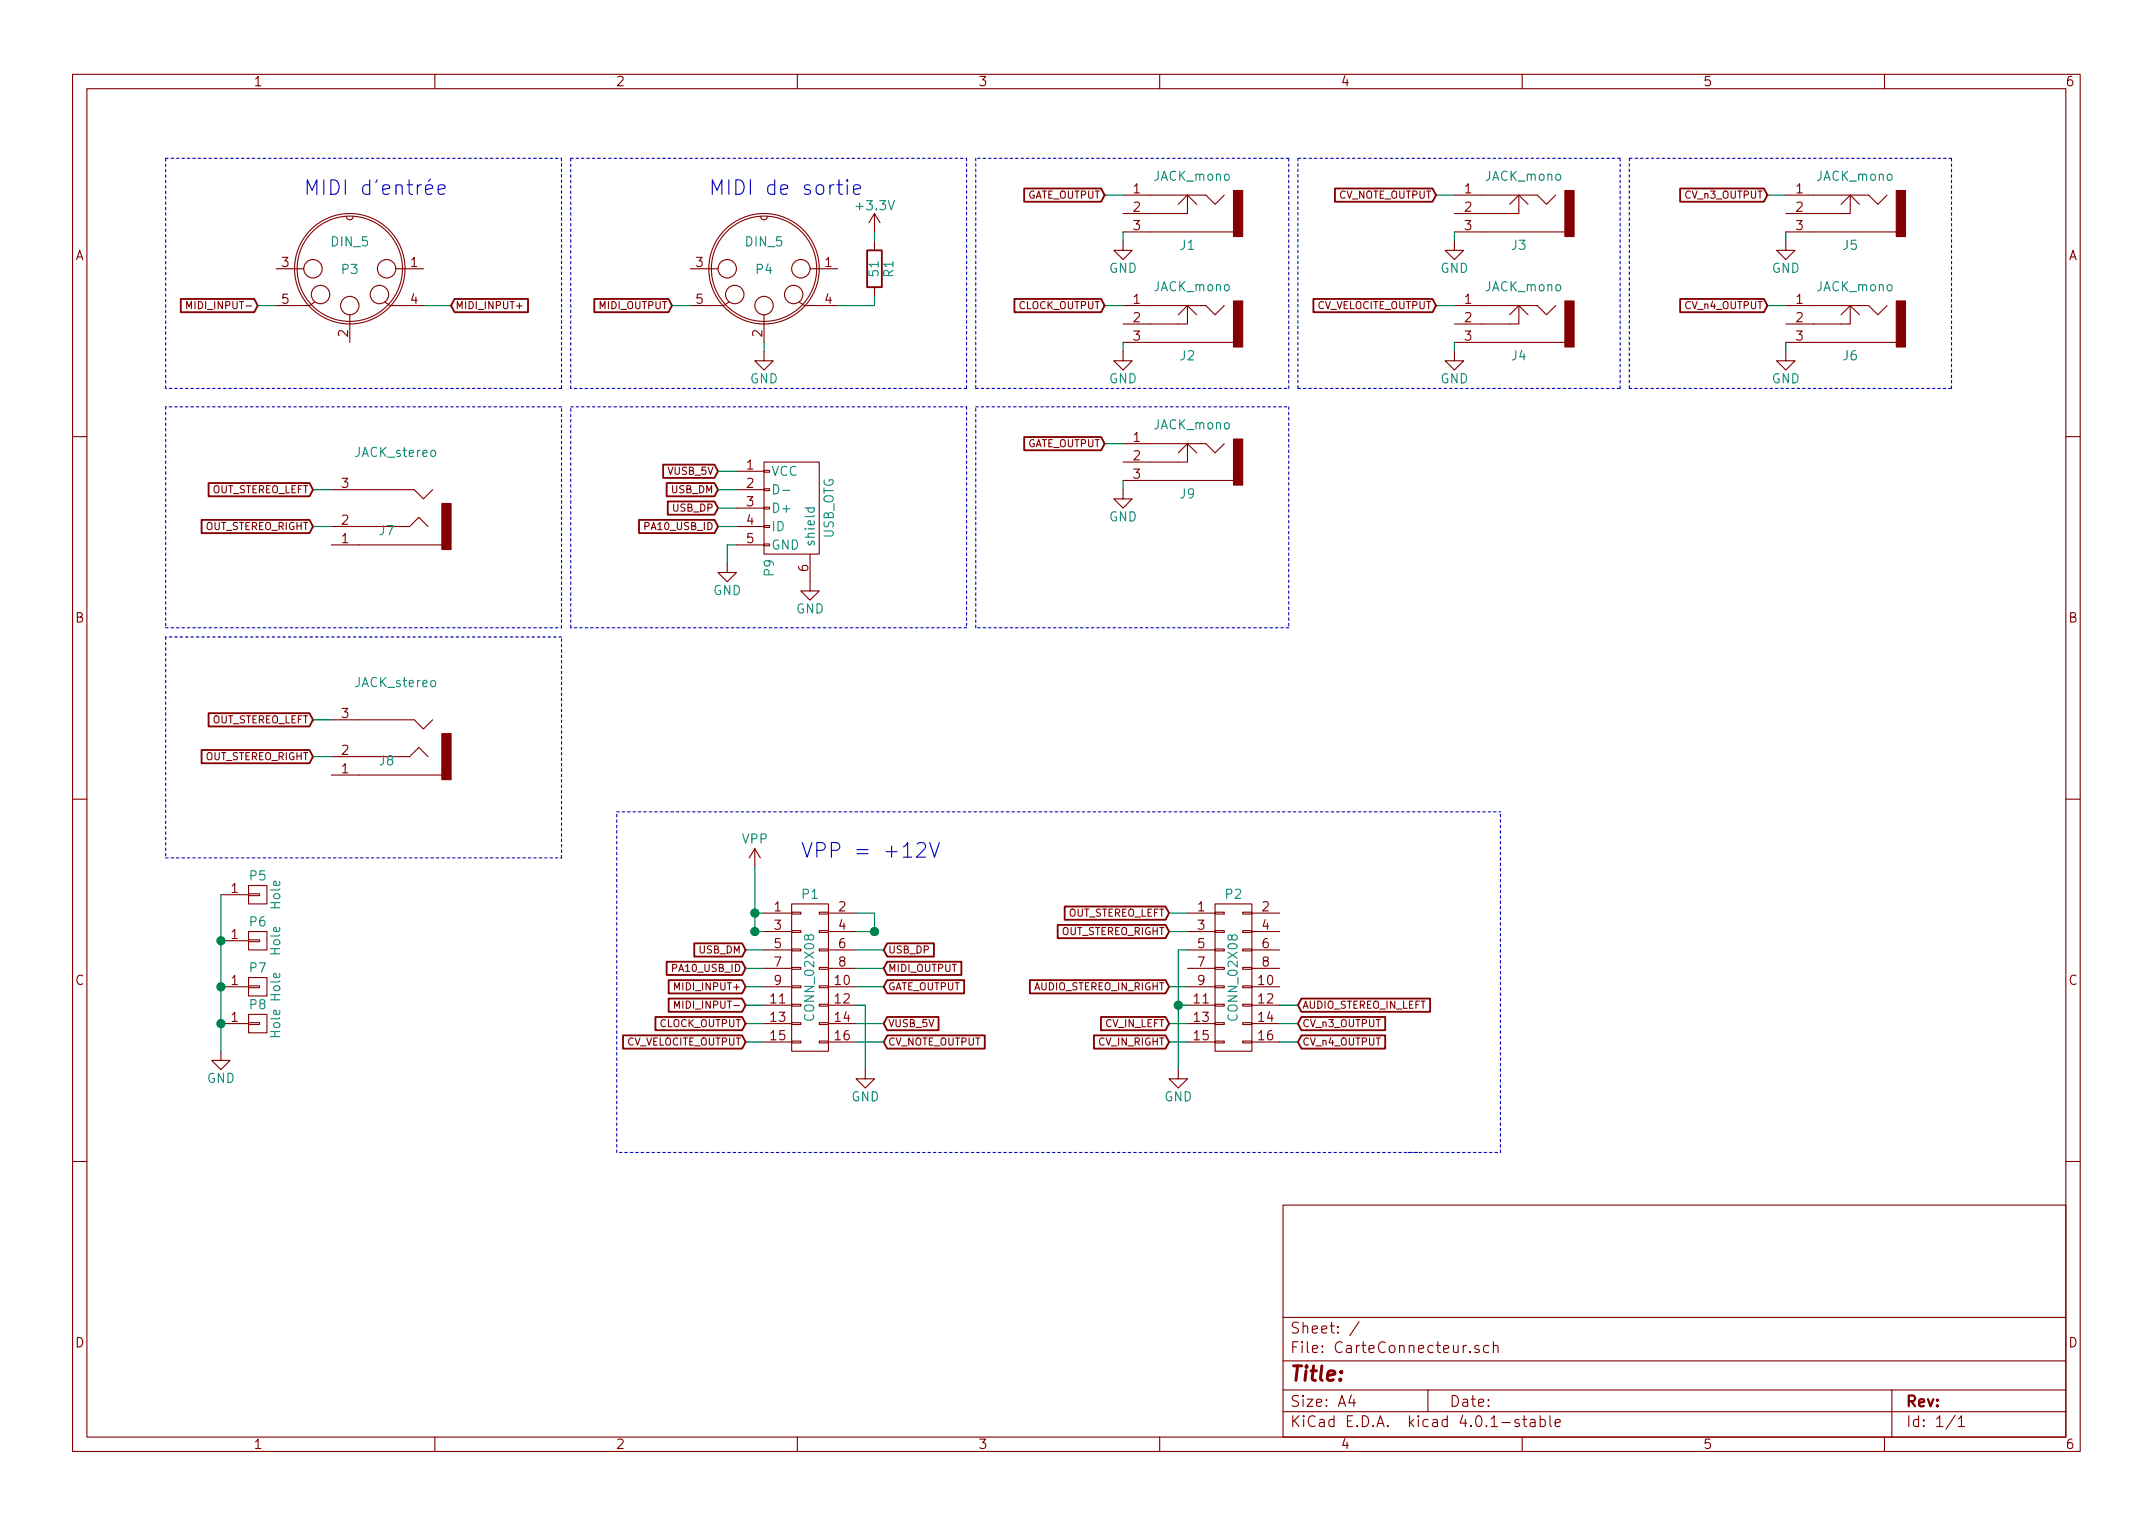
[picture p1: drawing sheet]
EESchema Schematic File Version 2
LIBS:power
LIBS:device
LIBS:transistors
LIBS:conn
LIBS:linear
LIBS:regul
LIBS:74xx
LIBS:cmos4000
LIBS:adc-dac
LIBS:memory
LIBS:xilinx
LIBS:microcontrollers
LIBS:dsp
LIBS:microchip
LIBS:analog_switches
LIBS:motorola
LIBS:texas
LIBS:intel
LIBS:audio
LIBS:interface
LIBS:digital-audio
LIBS:philips
LIBS:display
LIBS:cypress
LIBS:siliconi
LIBS:opto
LIBS:atmel
LIBS:contrib
LIBS:valves
LIBS:AUDIO-JACK-3
LIBS:LIB_MPE_BOARD
LIBS:MACE_LIB
LIBS:CarteConnecteur-cache
EELAYER 25 0
EELAYER END
$Descr A4 11693 8268
encoding utf-8
Sheet 1 1
Title ""
Date ""
Rev ""
Comp ""
Comment1 ""
Comment2 ""
Comment3 ""
Comment4 ""
$EndDescr
$Comp
L CONN_02X08 P1
U 1 1
P 4400 5300
F 0 "P1" H 4400 5750 50  0000 C CNN
F 1 "CONN_02X08" V 4400 5300 50  0000 C CNN
F 2 "Pin_Headers:Pin_Header_Straight_2x08_Pitch2.54mm" H 4400 4100 50  0001 C CNN
F 3 "" H 4400 4100 50  0000 C CNN
F 4 "Value" H 4400 5300 60  0001 C CNN "Réf fab"
F 5 "Value" H 4400 5300 60  0001 C CNN "Code commande"
F 6 "Farnell" H 4400 5300 60  0001 C CNN "Distributeur"
F 7 "0.0" H 4400 5300 60  0001 C CNN "Prix"
	1    4400 5300
	1    0    0    -1  
$EndComp
$Comp
L CONN_02X08 P2
U 1 1
P 6700 5300
F 0 "P2" H 6700 5750 50  0000 C CNN
F 1 "CONN_02X08" V 6700 5300 50  0000 C CNN
F 2 "Pin_Headers:Pin_Header_Straight_2x08_Pitch2.54mm" H 6700 4100 50  0001 C CNN
F 3 "" H 6700 4100 50  0000 C CNN
F 4 "Value" H 6700 5300 60  0001 C CNN "Réf fab"
F 5 "Value" H 6700 5300 60  0001 C CNN "Code commande"
F 6 "Farnell" H 6700 5300 60  0001 C CNN "Distributeur"
F 7 "0.0" H 6700 5300 60  0001 C CNN "Prix"
	1    6700 5300
	1    0    0    -1  
$EndComp
$Comp
L VPP #PWR01
U 1 1
P 4100 4700
F 0 "#PWR01" H 4100 4550 50  0001 C CNN
F 1 "VPP" H 4100 4850 50  0000 C CNN
F 2 "" H 4100 4700 50  0000 C CNN
F 3 "" H 4100 4700 50  0000 C CNN
	1    4100 4700
	1    0    0    -1  
$EndComp
Text GLabel 4050 5150 0    39   Input ~ 0
USB_DM
Text GLabel 4050 5250 0    39   Input ~ 0
PA10_USB_ID
Text GLabel 4050 5350 0    39   Input ~ 0
MIDI_INPUT+
Text GLabel 4050 5450 0    39   Input ~ 0
MIDI_INPUT-
Text GLabel 4800 5650 2    39   Input ~ 0
CV_NOTE_OUTPUT
$Comp
L GND #PWR02
U 1 1
P 4700 5800
F 0 "#PWR02" H 4700 5550 50  0001 C CNN
F 1 "GND" H 4700 5650 50  0000 C CNN
F 2 "" H 4700 5800 50  0000 C CNN
F 3 "" H 4700 5800 50  0000 C CNN
	1    4700 5800
	1    0    0    -1  
$EndComp
Text GLabel 4800 5150 2    39   Input ~ 0
USB_DP
Text GLabel 4800 5250 2    39   Input ~ 0
MIDI_OUTPUT
Text GLabel 6350 4950 0    39   Input ~ 0
OUT_STEREO_LEFT
Text GLabel 6350 5050 0    39   Input ~ 0
OUT_STEREO_RIGHT
Wire Wire Line
	4100 4950 4150 4950
Wire Wire Line
	4100 5050 4150 5050
Connection ~ 4100 5050
Connection ~ 4100 4950
Wire Wire Line
	4750 4950 4650 4950
Wire Wire Line
	4650 5050 4750 5050
Connection ~ 4750 5050
Wire Wire Line
	4150 5250 4050 5250
Wire Wire Line
	4050 5350 4150 5350
Wire Wire Line
	4150 5450 4050 5450
Wire Wire Line
	4150 5550 4050 5550
Wire Wire Line
	4050 5650 4150 5650
Wire Wire Line
	4800 5150 4650 5150
Wire Wire Line
	4800 5250 4650 5250
Wire Wire Line
	6450 4950 6350 4950
Wire Wire Line
	6350 5050 6450 5050
Wire Wire Line
	2300 1650 2450 1650
Text GLabel 2450 1650 2    39   Input ~ 0
MIDI_INPUT+
Text GLabel 1400 1650 0    39   Input ~ 0
MIDI_INPUT-
Wire Wire Line
	1500 1650 1400 1650
Text Notes 1650 1050 0    79   ~ 0
MIDI d'entrée
Wire Notes Line
	900  850  3050 850 
Wire Notes Line
	3050 850  3050 2100
Wire Notes Line
	3050 2100 900  2100
Wire Notes Line
	900  2100 900  850 
$Comp
L DIN_5 P4
U 1 1
P 4150 1450
F 0 "P4" H 4150 1450 50  0000 C CNN
F 1 "DIN_5" H 4150 1300 50  0000 C CNN
F 2 "lib_robot:SD-50BV" H 4150 1450 50  0001 C CNN
F 3 "" H 4150 1450 50  0000 C CNN
F 4 "SD-50BV" H 4150 1450 60  0001 C CNN "Réf fab"
F 5 "CP-3150-ND" H 4150 1450 60  0001 C CNN "Code commande"
F 6 "Digikey" H 4150 1450 60  0001 C CNN "Distributeur"
F 7 "1.35" H 4150 1450 60  0001 C CNN "Prix"
	1    4150 1450
	-1   0    0    1   
$EndComp
Text Notes 3850 1050 0    79   ~ 0
MIDI de sortie
Wire Notes Line
	3100 850  5250 850 
Wire Notes Line
	5250 850  5250 2100
Wire Notes Line
	5250 2100 3100 2100
Wire Notes Line
	3100 2100 3100 850 
Text GLabel 3650 1650 0    39   Input ~ 0
MIDI_OUTPUT
Wire Wire Line
	3750 1650 3650 1650
Wire Wire Line
	4150 1850 4150 1900
$Comp
L GND #PWR03
U 1 1
P 4150 1900
F 0 "#PWR03" H 4150 1650 50  0001 C CNN
F 1 "GND" H 4150 1750 50  0000 C CNN
F 2 "" H 4150 1900 50  0000 C CNN
F 3 "" H 4150 1900 50  0000 C CNN
	1    4150 1900
	1    0    0    -1  
$EndComp
Wire Wire Line
	4550 1650 4750 1650
$Comp
L R R1
U 1 1
P 4750 1450
F 0 "R1" V 4830 1450 50  0000 C CNN
F 1 "51" V 4750 1450 50  0000 C CNN
F 2 "Resistors_SMD:R_0805" V 4680 1450 50  0001 C CNN
F 3 "" H 4750 1450 50  0000 C CNN
	1    4750 1450
	1    0    0    -1  
$EndComp
Wire Wire Line
	4750 1650 4750 1600
Wire Wire Line
	4750 1300 4750 1250
$Comp
L +3.3V #PWR04
U 1 1
P 4750 1250
F 0 "#PWR04" H 4750 1100 50  0001 C CNN
F 1 "+3.3V" H 4750 1390 50  0000 C CNN
F 2 "" H 4750 1250 50  0000 C CNN
F 3 "" H 4750 1250 50  0000 C CNN
	1    4750 1250
	1    0    0    -1  
$EndComp
Wire Notes Line
	3350 4400 8150 4400
Wire Notes Line
	7700 6250 3350 6250
Wire Notes Line
	3350 6250 3350 4400
$Comp
L JACK_mono J1
U 1 1
P 6450 1200
F 0 "J1" H 6450 1075 50  0000 C CNN
F 1 "JACK_mono" H 6475 1450 50  0000 C CNN
F 2 "lib_robot:PJ-301B" H 6550 1250 50  0001 C CNN
F 3 "" H 6550 1250 50  0000 C CNN
F 4 "PJ-301B" H 6450 1200 60  0001 C CNN "Réf fab"
F 5 "Value" H 6450 1200 60  0001 C CNN "Code commande"
F 6 "Farnell" H 6450 1200 60  0001 C CNN "Distributeur"
F 7 "0.0" H 6450 1200 60  0001 C CNN "Prix"
	1    6450 1200
	1    0    0    -1  
$EndComp
Wire Wire Line
	6100 1250 6100 1300
$Comp
L GND #PWR05
U 1 1
P 6100 1300
F 0 "#PWR05" H 6100 1050 50  0001 C CNN
F 1 "GND" H 6100 1150 50  0000 C CNN
F 2 "" H 6100 1300 50  0000 C CNN
F 3 "" H 6100 1300 50  0000 C CNN
	1    6100 1300
	1    0    0    -1  
$EndComp
Wire Wire Line
	6100 1050 6000 1050
Text GLabel 6000 1050 0    39   Input ~ 0
GATE_OUTPUT
$Comp
L JACK_mono J2
U 1 1
P 6450 1800
F 0 "J2" H 6450 1675 50  0000 C CNN
F 1 "JACK_mono" H 6475 2050 50  0000 C CNN
F 2 "lib_robot:PJ-301B" H 6550 1850 50  0001 C CNN
F 3 "" H 6550 1850 50  0000 C CNN
F 4 "PJ-301B" H 6450 1800 60  0001 C CNN "Réf fab"
F 5 "Value" H 6450 1800 60  0001 C CNN "Code commande"
F 6 "Farnell" H 6450 1800 60  0001 C CNN "Distributeur"
F 7 "0.0" H 6450 1800 60  0001 C CNN "Prix"
	1    6450 1800
	1    0    0    -1  
$EndComp
Wire Wire Line
	6100 1850 6100 1900
$Comp
L GND #PWR06
U 1 1
P 6100 1900
F 0 "#PWR06" H 6100 1650 50  0001 C CNN
F 1 "GND" H 6100 1750 50  0000 C CNN
F 2 "" H 6100 1900 50  0000 C CNN
F 3 "" H 6100 1900 50  0000 C CNN
	1    6100 1900
	1    0    0    -1  
$EndComp
Wire Wire Line
	6100 1650 6000 1650
Text GLabel 6000 1650 0    39   Input ~ 0
CLOCK_OUTPUT
Wire Notes Line
	5300 850  5300 2100
Wire Notes Line
	5300 2100 7000 2100
Wire Notes Line
	7000 2100 7000 850 
Wire Notes Line
	7000 850  5300 850 
$Comp
L JACK_mono J3
U 1 1
P 8250 1200
F 0 "J3" H 8250 1075 50  0000 C CNN
F 1 "JACK_mono" H 8275 1450 50  0000 C CNN
F 2 "lib_robot:PJ-301B" H 8350 1250 50  0001 C CNN
F 3 "" H 8350 1250 50  0000 C CNN
F 4 "PJ-301B" H 8250 1200 60  0001 C CNN "Réf fab"
F 5 "Value" H 8250 1200 60  0001 C CNN "Code commande"
F 6 "Farnell" H 8250 1200 60  0001 C CNN "Distributeur"
F 7 "0.0" H 8250 1200 60  0001 C CNN "Prix"
	1    8250 1200
	1    0    0    -1  
$EndComp
Wire Wire Line
	7900 1250 7900 1300
$Comp
L GND #PWR07
U 1 1
P 7900 1300
F 0 "#PWR07" H 7900 1050 50  0001 C CNN
F 1 "GND" H 7900 1150 50  0000 C CNN
F 2 "" H 7900 1300 50  0000 C CNN
F 3 "" H 7900 1300 50  0000 C CNN
	1    7900 1300
	1    0    0    -1  
$EndComp
Wire Wire Line
	7900 1050 7800 1050
Text GLabel 7800 1050 0    39   Input ~ 0
CV_NOTE_OUTPUT
$Comp
L JACK_mono J4
U 1 1
P 8250 1800
F 0 "J4" H 8250 1675 50  0000 C CNN
F 1 "JACK_mono" H 8275 2050 50  0000 C CNN
F 2 "lib_robot:PJ-301B" H 8350 1850 50  0001 C CNN
F 3 "" H 8350 1850 50  0000 C CNN
F 4 "PJ-301B" H 8250 1800 60  0001 C CNN "Réf fab"
F 5 "Value" H 8250 1800 60  0001 C CNN "Code commande"
F 6 "Farnell" H 8250 1800 60  0001 C CNN "Distributeur"
F 7 "0.0" H 8250 1800 60  0001 C CNN "Prix"
	1    8250 1800
	1    0    0    -1  
$EndComp
Wire Wire Line
	7900 1850 7900 1900
$Comp
L GND #PWR08
U 1 1
P 7900 1900
F 0 "#PWR08" H 7900 1650 50  0001 C CNN
F 1 "GND" H 7900 1750 50  0000 C CNN
F 2 "" H 7900 1900 50  0000 C CNN
F 3 "" H 7900 1900 50  0000 C CNN
	1    7900 1900
	1    0    0    -1  
$EndComp
Wire Wire Line
	7900 1650 7800 1650
Text GLabel 7800 1650 0    39   Input ~ 0
CV_VELOCITE_OUTPUT
Wire Notes Line
	7050 850  7050 2100
Wire Notes Line
	7050 2100 8800 2100
Wire Notes Line
	8800 2100 8800 850 
Wire Notes Line
	8800 850  7050 850 
$Comp
L JACK_mono J5
U 1 1
P 10050 1200
F 0 "J5" H 10050 1075 50  0000 C CNN
F 1 "JACK_mono" H 10075 1450 50  0000 C CNN
F 2 "lib_robot:PJ-301B" H 10150 1250 50  0001 C CNN
F 3 "" H 10150 1250 50  0000 C CNN
F 4 "PJ-301B" H 10050 1200 60  0001 C CNN "Réf fab"
F 5 "Value" H 10050 1200 60  0001 C CNN "Code commande"
F 6 "Farnell" H 10050 1200 60  0001 C CNN "Distributeur"
F 7 "0.0" H 10050 1200 60  0001 C CNN "Prix"
	1    10050 1200
	1    0    0    -1  
$EndComp
Wire Wire Line
	9700 1250 9700 1300
$Comp
L GND #PWR09
U 1 1
P 9700 1300
F 0 "#PWR09" H 9700 1050 50  0001 C CNN
F 1 "GND" H 9700 1150 50  0000 C CNN
F 2 "" H 9700 1300 50  0000 C CNN
F 3 "" H 9700 1300 50  0000 C CNN
	1    9700 1300
	1    0    0    -1  
$EndComp
Wire Wire Line
	9700 1050 9600 1050
Text GLabel 9600 1050 0    39   Input ~ 0
CV_n3_OUTPUT
$Comp
L JACK_mono J6
U 1 1
P 10050 1800
F 0 "J6" H 10050 1675 50  0000 C CNN
F 1 "JACK_mono" H 10075 2050 50  0000 C CNN
F 2 "lib_robot:PJ-301B" H 10150 1850 50  0001 C CNN
F 3 "" H 10150 1850 50  0000 C CNN
F 4 "PJ-301B" H 10050 1800 60  0001 C CNN "Réf fab"
F 5 "Value" H 10050 1800 60  0001 C CNN "Code commande"
F 6 "Farnell" H 10050 1800 60  0001 C CNN "Distributeur"
F 7 "0.0" H 10050 1800 60  0001 C CNN "Prix"
	1    10050 1800
	1    0    0    -1  
$EndComp
Wire Wire Line
	9700 1850 9700 1900
$Comp
L GND #PWR010
U 1 1
P 9700 1900
F 0 "#PWR010" H 9700 1650 50  0001 C CNN
F 1 "GND" H 9700 1750 50  0000 C CNN
F 2 "" H 9700 1900 50  0000 C CNN
F 3 "" H 9700 1900 50  0000 C CNN
	1    9700 1900
	1    0    0    -1  
$EndComp
Wire Wire Line
	9700 1650 9600 1650
Text GLabel 9600 1650 0    39   Input ~ 0
CV_n4_OUTPUT
Wire Notes Line
	8850 850  8850 2100
Wire Notes Line
	8850 2100 10600 2100
Wire Notes Line
	10600 2100 10600 850 
Wire Notes Line
	10600 850  8850 850 
$Comp
L JACK_stereo J7
U 1 1
P 2100 2750
F 0 "J7" H 2100 2625 50  0000 C CNN
F 1 "JACK_stereo" H 2150 3050 50  0000 C CNN
F 2 "lib_robot:PJ301CM" H 2200 2875 50  0001 C CNN
F 3 "" H 2200 2875 50  0000 C CNN
F 4 "PJ301CM" H 2100 2750 60  0001 C CNN "Réf fab"
F 5 "Value" H 2100 2750 60  0001 C CNN "Code commande"
F 6 "www.thonk.co.uk" H 2100 2750 60  0001 C CNN "Distributeur"
F 7 "0.0" H 2100 2750 60  0001 C CNN "Prix"
	1    2100 2750
	1    0    0    -1  
$EndComp
Text GLabel 1700 2650 0    39   Input ~ 0
OUT_STEREO_LEFT
Text GLabel 1700 2850 0    39   Input ~ 0
OUT_STEREO_RIGHT
Wire Wire Line
	1800 2850 1700 2850
Wire Notes Line
	3050 2200 900  2200
Wire Notes Line
	900  2200 900  3400
Wire Notes Line
	900  3400 3050 3400
Wire Notes Line
	3050 3400 3050 2200
$Comp
L Hole P5
U 1 1
P 1400 4850
F 0 "P5" H 1400 4950 50  0000 C CNN
F 1 "Hole" V 1500 4850 50  0000 C CNN
F 2 "lib_robot:Hole_2.5mm" H 1400 4850 60  0001 C CNN
F 3 "" H 1400 4850 60  0000 C CNN
F 4 "Value" H 1400 4850 60  0001 C CNN "Réf fab"
F 5 "Value" H 1400 4850 60  0001 C CNN "Code commande"
F 6 "Farnell" H 1400 4850 60  0001 C CNN "Distributeur"
F 7 "0.0" H 1400 4850 60  0001 C CNN "Prix"
	1    1400 4850
	1    0    0    -1  
$EndComp
$Comp
L Hole P6
U 1 1
P 1400 5100
F 0 "P6" H 1400 5200 50  0000 C CNN
F 1 "Hole" V 1500 5100 50  0000 C CNN
F 2 "lib_robot:Hole_2.5mm" H 1400 5100 60  0001 C CNN
F 3 "" H 1400 5100 60  0000 C CNN
F 4 "Value" H 1400 5100 60  0001 C CNN "Réf fab"
F 5 "Value" H 1400 5100 60  0001 C CNN "Code commande"
F 6 "Farnell" H 1400 5100 60  0001 C CNN "Distributeur"
F 7 "0.0" H 1400 5100 60  0001 C CNN "Prix"
	1    1400 5100
	1    0    0    -1  
$EndComp
$Comp
L Hole P7
U 1 1
P 1400 5350
F 0 "P7" H 1400 5450 50  0000 C CNN
F 1 "Hole" V 1500 5350 50  0000 C CNN
F 2 "lib_robot:Hole_2.5mm" H 1400 5350 60  0001 C CNN
F 3 "" H 1400 5350 60  0000 C CNN
F 4 "Value" H 1400 5350 60  0001 C CNN "Réf fab"
F 5 "Value" H 1400 5350 60  0001 C CNN "Code commande"
F 6 "Farnell" H 1400 5350 60  0001 C CNN "Distributeur"
F 7 "0.0" H 1400 5350 60  0001 C CNN "Prix"
	1    1400 5350
	1    0    0    -1  
$EndComp
$Comp
L Hole P8
U 1 1
P 1400 5550
F 0 "P8" H 1400 5650 50  0000 C CNN
F 1 "Hole" V 1500 5550 50  0000 C CNN
F 2 "lib_robot:Hole_2.5mm" H 1400 5550 60  0001 C CNN
F 3 "" H 1400 5550 60  0000 C CNN
F 4 "Value" H 1400 5550 60  0001 C CNN "Réf fab"
F 5 "Value" H 1400 5550 60  0001 C CNN "Code commande"
F 6 "Farnell" H 1400 5550 60  0001 C CNN "Distributeur"
F 7 "0.0" H 1400 5550 60  0001 C CNN "Prix"
	1    1400 5550
	1    0    0    -1  
$EndComp
Wire Wire Line
	1200 4850 1200 5700
Connection ~ 1200 5100
Connection ~ 1200 5350
Connection ~ 1200 5550
$Comp
L GND #PWR011
U 1 1
P 1200 5700
F 0 "#PWR011" H 1200 5450 50  0001 C CNN
F 1 "GND" H 1200 5550 50  0000 C CNN
F 2 "" H 1200 5700 50  0000 C CNN
F 3 "" H 1200 5700 50  0000 C CNN
	1    1200 5700
	1    0    0    -1  
$EndComp
Text Notes 4350 4650 0    79   ~ 0
VPP = +12V
Wire Wire Line
	4650 5350 4800 5350
Text GLabel 4800 5350 2    39   Input ~ 0
GATE_OUTPUT
Wire Wire Line
	4750 5050 4750 4950
Wire Wire Line
	4100 4700 4100 5050
Wire Wire Line
	4650 5450 4700 5450
Wire Wire Line
	4700 5450 4700 5800
Wire Wire Line
	4800 5650 4650 5650
Wire Wire Line
	4150 5150 4050 5150
Text GLabel 4050 5550 0    39   Input ~ 0
CLOCK_OUTPUT
Text GLabel 4050 5650 0    39   Input ~ 0
CV_VELOCITE_OUTPUT
Wire Wire Line
	6450 5150 6400 5150
Wire Wire Line
	6400 5150 6400 5800
Wire Wire Line
	6450 5450 6400 5450
Connection ~ 6400 5450
$Comp
L GND #PWR012
U 1 1
P 6400 5800
F 0 "#PWR012" H 6400 5550 50  0001 C CNN
F 1 "GND" H 6400 5650 50  0000 C CNN
F 2 "" H 6400 5800 50  0000 C CNN
F 3 "" H 6400 5800 50  0000 C CNN
	1    6400 5800
	1    0    0    -1  
$EndComp
Text GLabel 7050 5550 2    39   Input ~ 0
CV_n3_OUTPUT
Text GLabel 7050 5650 2    39   Input ~ 0
CV_n4_OUTPUT
Text GLabel 7050 5450 2    39   Input ~ 0
AUDIO_STEREO_IN_LEFT
Wire Wire Line
	7050 5450 6950 5450
Wire Wire Line
	6950 5550 7050 5550
Wire Wire Line
	7050 5650 6950 5650
Text GLabel 6350 5350 0    39   Input ~ 0
AUDIO_STEREO_IN_RIGHT
Wire Wire Line
	6450 5350 6350 5350
Wire Wire Line
	6450 5550 6350 5550
Wire Wire Line
	6450 5650 6350 5650
Text GLabel 6350 5550 0    39   Input ~ 0
CV_IN_LEFT
Text GLabel 6350 5650 0    39   Input ~ 0
CV_IN_RIGHT
Wire Notes Line
	7650 6250 8150 6250
Wire Notes Line
	8150 6250 8150 4400
$Comp
L DIN_5 P3
U 1 1
P 1900 1450
F 0 "P3" H 1900 1450 50  0000 C CNN
F 1 "DIN_5" H 1900 1300 50  0000 C CNN
F 2 "lib_robot:SD-50BV" H 1900 1450 50  0001 C CNN
F 3 "" H 1900 1450 50  0000 C CNN
F 4 "SD-50BV" H 1900 1450 60  0001 C CNN "Réf fab"
F 5 "CP-3150-ND " H 1900 1450 60  0001 C CNN "Code commande"
F 6 "Digikey" H 1900 1450 60  0001 C CNN "Distributeur"
F 7 "1.35" H 1900 1450 60  0001 C CNN "Prix"
	1    1900 1450
	-1   0    0    1   
$EndComp
Wire Wire Line
	1800 2650 1700 2650
$Comp
L USB_OTG P9
U 1 1
P 4300 2750
F 0 "P9" H 4625 2625 50  0000 C CNN
F 1 "USB_OTG" H 4300 2950 50  0000 C CNN
F 2 "lib_robot:USB_Micro-B-verticale" V 4250 2650 50  0001 C CNN
F 3 "" V 4250 2650 50  0000 C CNN
F 4 "105133-0011 " H 4300 2750 60  0001 C CNN "Réf fab"
F 5 "2614949" H 4300 2750 60  0001 C CNN "Code commande"
F 6 "Farnell" H 4300 2750 60  0001 C CNN "Distributeur"
F 7 "0.0" H 4300 2750 60  0001 C CNN "Prix"
	1    4300 2750
	0    1    1    0   
$EndComp
Text GLabel 3900 2650 0    39   Input ~ 0
USB_DM
Text GLabel 3900 2750 0    39   Input ~ 0
USB_DP
Wire Wire Line
	4000 2650 3900 2650
Wire Wire Line
	3900 2750 4000 2750
Wire Wire Line
	4000 2950 3950 2950
Wire Wire Line
	3950 2950 3950 3050
$Comp
L GND #PWR013
U 1 1
P 3950 3050
F 0 "#PWR013" H 3950 2800 50  0001 C CNN
F 1 "GND" H 3950 2900 50  0000 C CNN
F 2 "" H 3950 3050 50  0000 C CNN
F 3 "" H 3950 3050 50  0000 C CNN
	1    3950 3050
	1    0    0    -1  
$EndComp
Text GLabel 3900 2850 0    39   Input ~ 0
PA10_USB_ID
Wire Wire Line
	4000 2850 3900 2850
$Comp
L JACK_stereo J8
U 1 1
P 2100 4000
F 0 "J8" H 2100 3875 50  0000 C CNN
F 1 "JACK_stereo" H 2150 4300 50  0000 C CNN
F 2 "lib_robot:PJ301CM" H 2200 4125 50  0001 C CNN
F 3 "" H 2200 4125 50  0000 C CNN
F 4 "PJ301CM" H 2100 4000 60  0001 C CNN "Réf fab"
F 5 "Value" H 2100 4000 60  0001 C CNN "Code commande"
F 6 "www.thonk.co.uk" H 2100 4000 60  0001 C CNN "Distributeur"
F 7 "0.0" H 2100 4000 60  0001 C CNN "Prix"
	1    2100 4000
	1    0    0    -1  
$EndComp
Text GLabel 1700 3900 0    39   Input ~ 0
OUT_STEREO_LEFT
Text GLabel 1700 4100 0    39   Input ~ 0
OUT_STEREO_RIGHT
Wire Wire Line
	1800 4100 1700 4100
Wire Notes Line
	3050 3450 900  3450
Wire Notes Line
	900  3450 900  4650
Wire Notes Line
	900  4650 3050 4650
Wire Notes Line
	3050 4650 3050 3450
Wire Wire Line
	1800 3900 1700 3900
$Comp
L JACK_mono J9
U 1 1
P 6450 2550
F 0 "J9" H 6450 2425 50  0000 C CNN
F 1 "JACK_mono" H 6475 2800 50  0000 C CNN
F 2 "lib_robot:PJ-301B" H 6550 2600 50  0001 C CNN
F 3 "" H 6550 2600 50  0000 C CNN
F 4 "PJ-301B" H 6450 2550 60  0001 C CNN "Réf fab"
F 5 "Value" H 6450 2550 60  0001 C CNN "Code commande"
F 6 "Farnell" H 6450 2550 60  0001 C CNN "Distributeur"
F 7 "0.0" H 6450 2550 60  0001 C CNN "Prix"
	1    6450 2550
	1    0    0    -1  
$EndComp
Wire Wire Line
	6100 2600 6100 2650
$Comp
L GND #PWR014
U 1 1
P 6100 2650
F 0 "#PWR014" H 6100 2400 50  0001 C CNN
F 1 "GND" H 6100 2500 50  0000 C CNN
F 2 "" H 6100 2650 50  0000 C CNN
F 3 "" H 6100 2650 50  0000 C CNN
	1    6100 2650
	1    0    0    -1  
$EndComp
Wire Wire Line
	6100 2400 6000 2400
Text GLabel 6000 2400 0    39   Input ~ 0
GATE_OUTPUT
Wire Notes Line
	3100 2200 5250 2200
Wire Notes Line
	5250 2200 5250 3400
Wire Notes Line
	5250 3400 3100 3400
Wire Notes Line
	3100 3400 3100 2200
Text GLabel 4800 5550 2    39   Input ~ 0
VUSB_5V
Wire Wire Line
	4800 5550 4650 5550
Text GLabel 3900 2550 0    39   Input ~ 0
VUSB_5V
Wire Wire Line
	4000 2550 3900 2550
$Comp
L GND #PWR015
U 1 1
P 4400 3150
F 0 "#PWR015" H 4400 2900 50  0001 C CNN
F 1 "GND" H 4400 3000 50  0000 C CNN
F 2 "" H 4400 3150 50  0000 C CNN
F 3 "" H 4400 3150 50  0000 C CNN
	1    4400 3150
	1    0    0    -1  
$EndComp
Wire Notes Line
	5300 2200 7000 2200
Wire Notes Line
	7000 2200 7000 3400
Wire Notes Line
	7000 3400 5300 3400
Wire Notes Line
	5300 3400 5300 2200
$EndSCHEMATC
